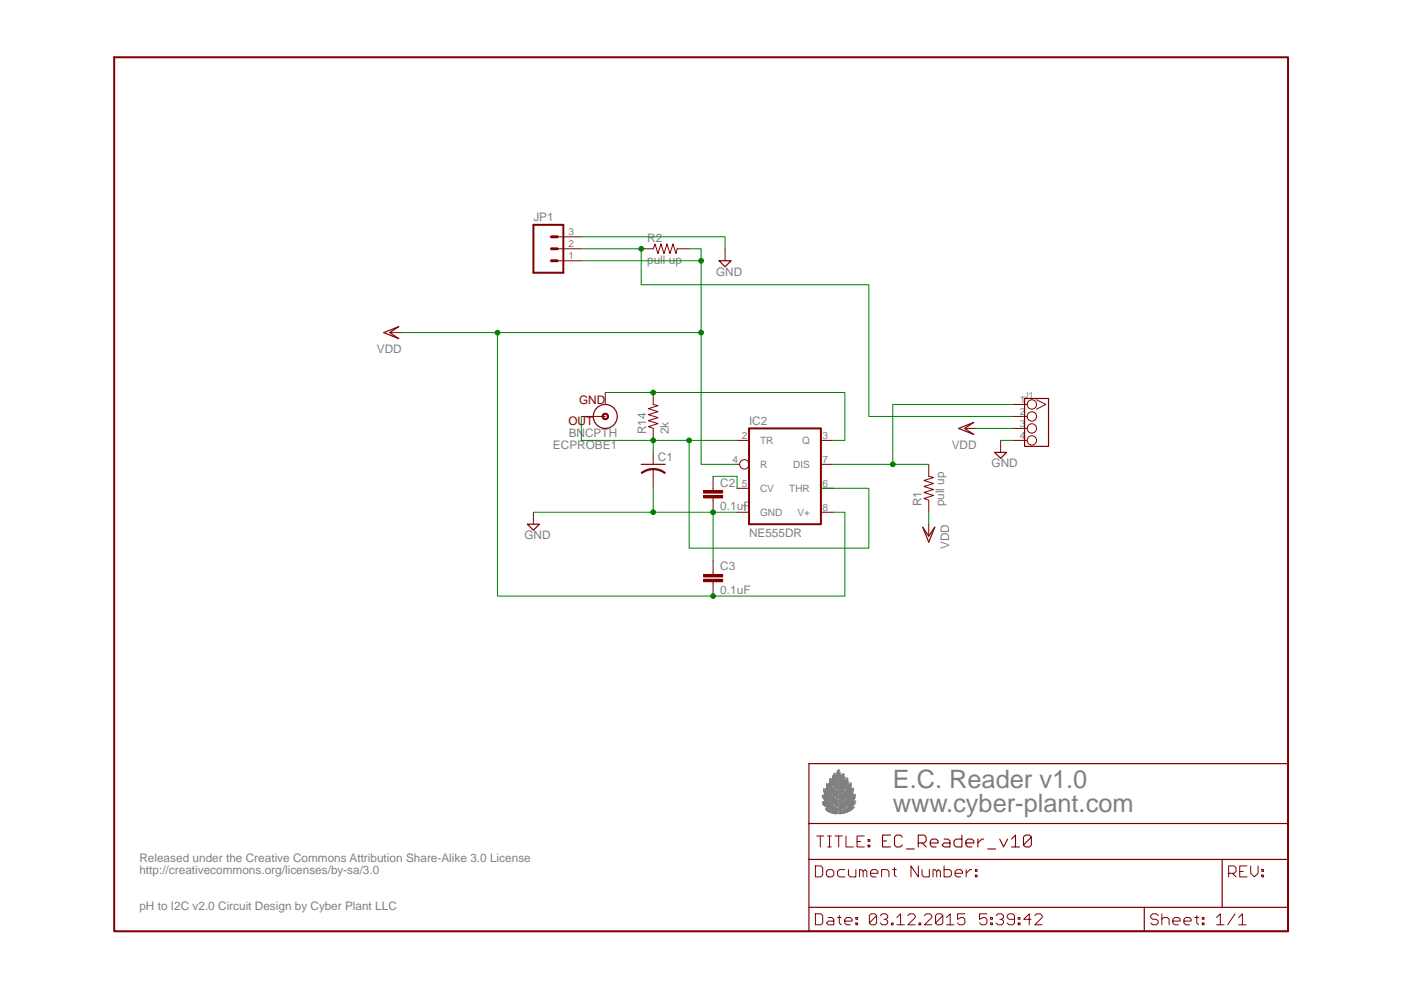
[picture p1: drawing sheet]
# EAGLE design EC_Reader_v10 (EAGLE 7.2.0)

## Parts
C1  C-US050-045X075  [C050-045X075]
C2  0.1uF  CAP1206  [1206]
C3  0.1uF  CAP1206  [1206]
ECPROBE1  BNCPTH  [BNC]
IC2  NE555DR  LM555D  [SO08]
J1  TWIG-4P-2.090D  [4P-2.0-90D]
JP1  M03PTH  [1X03]
R1  pull up  RESISTORPTH-1/4W  [AXIAL-0.4]
R2  pull up  RESISTORPTH-1/4W  [AXIAL-0.4]
R14  2k  RESISTOR1206  [1206]

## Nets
GND: C1.2 C2.2 C3.1 IC2.1(GND) J1.4 JP1.3
N$1: J1.2 JP1.2 R2.P$1
N$16: IC2.7(DIS) J1.1 R1.P$2
N$21: C1.1 ECPROBE1.S(OUT) IC2.2(TR) IC2.6(THR) R14.1
N$23: ECPROBE1.GND IC2.3(Q) R14.2
N$26: C2.1 IC2.5(CV)
VDD: C3.2 IC2.4(R) IC2.8(V+) J1.3 JP1.1 R1.P$1 R2.P$2

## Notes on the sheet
- E.C. Reader v1.0
- www.cyber-plant.com
- Released under the Creative Commons Attribution Share-Alike 3.0 License
- http://creativecommons.org/licenses/by-sa/3.0
- pH to I2C v2.0 Circuit Design by Cyber Plant LLC
